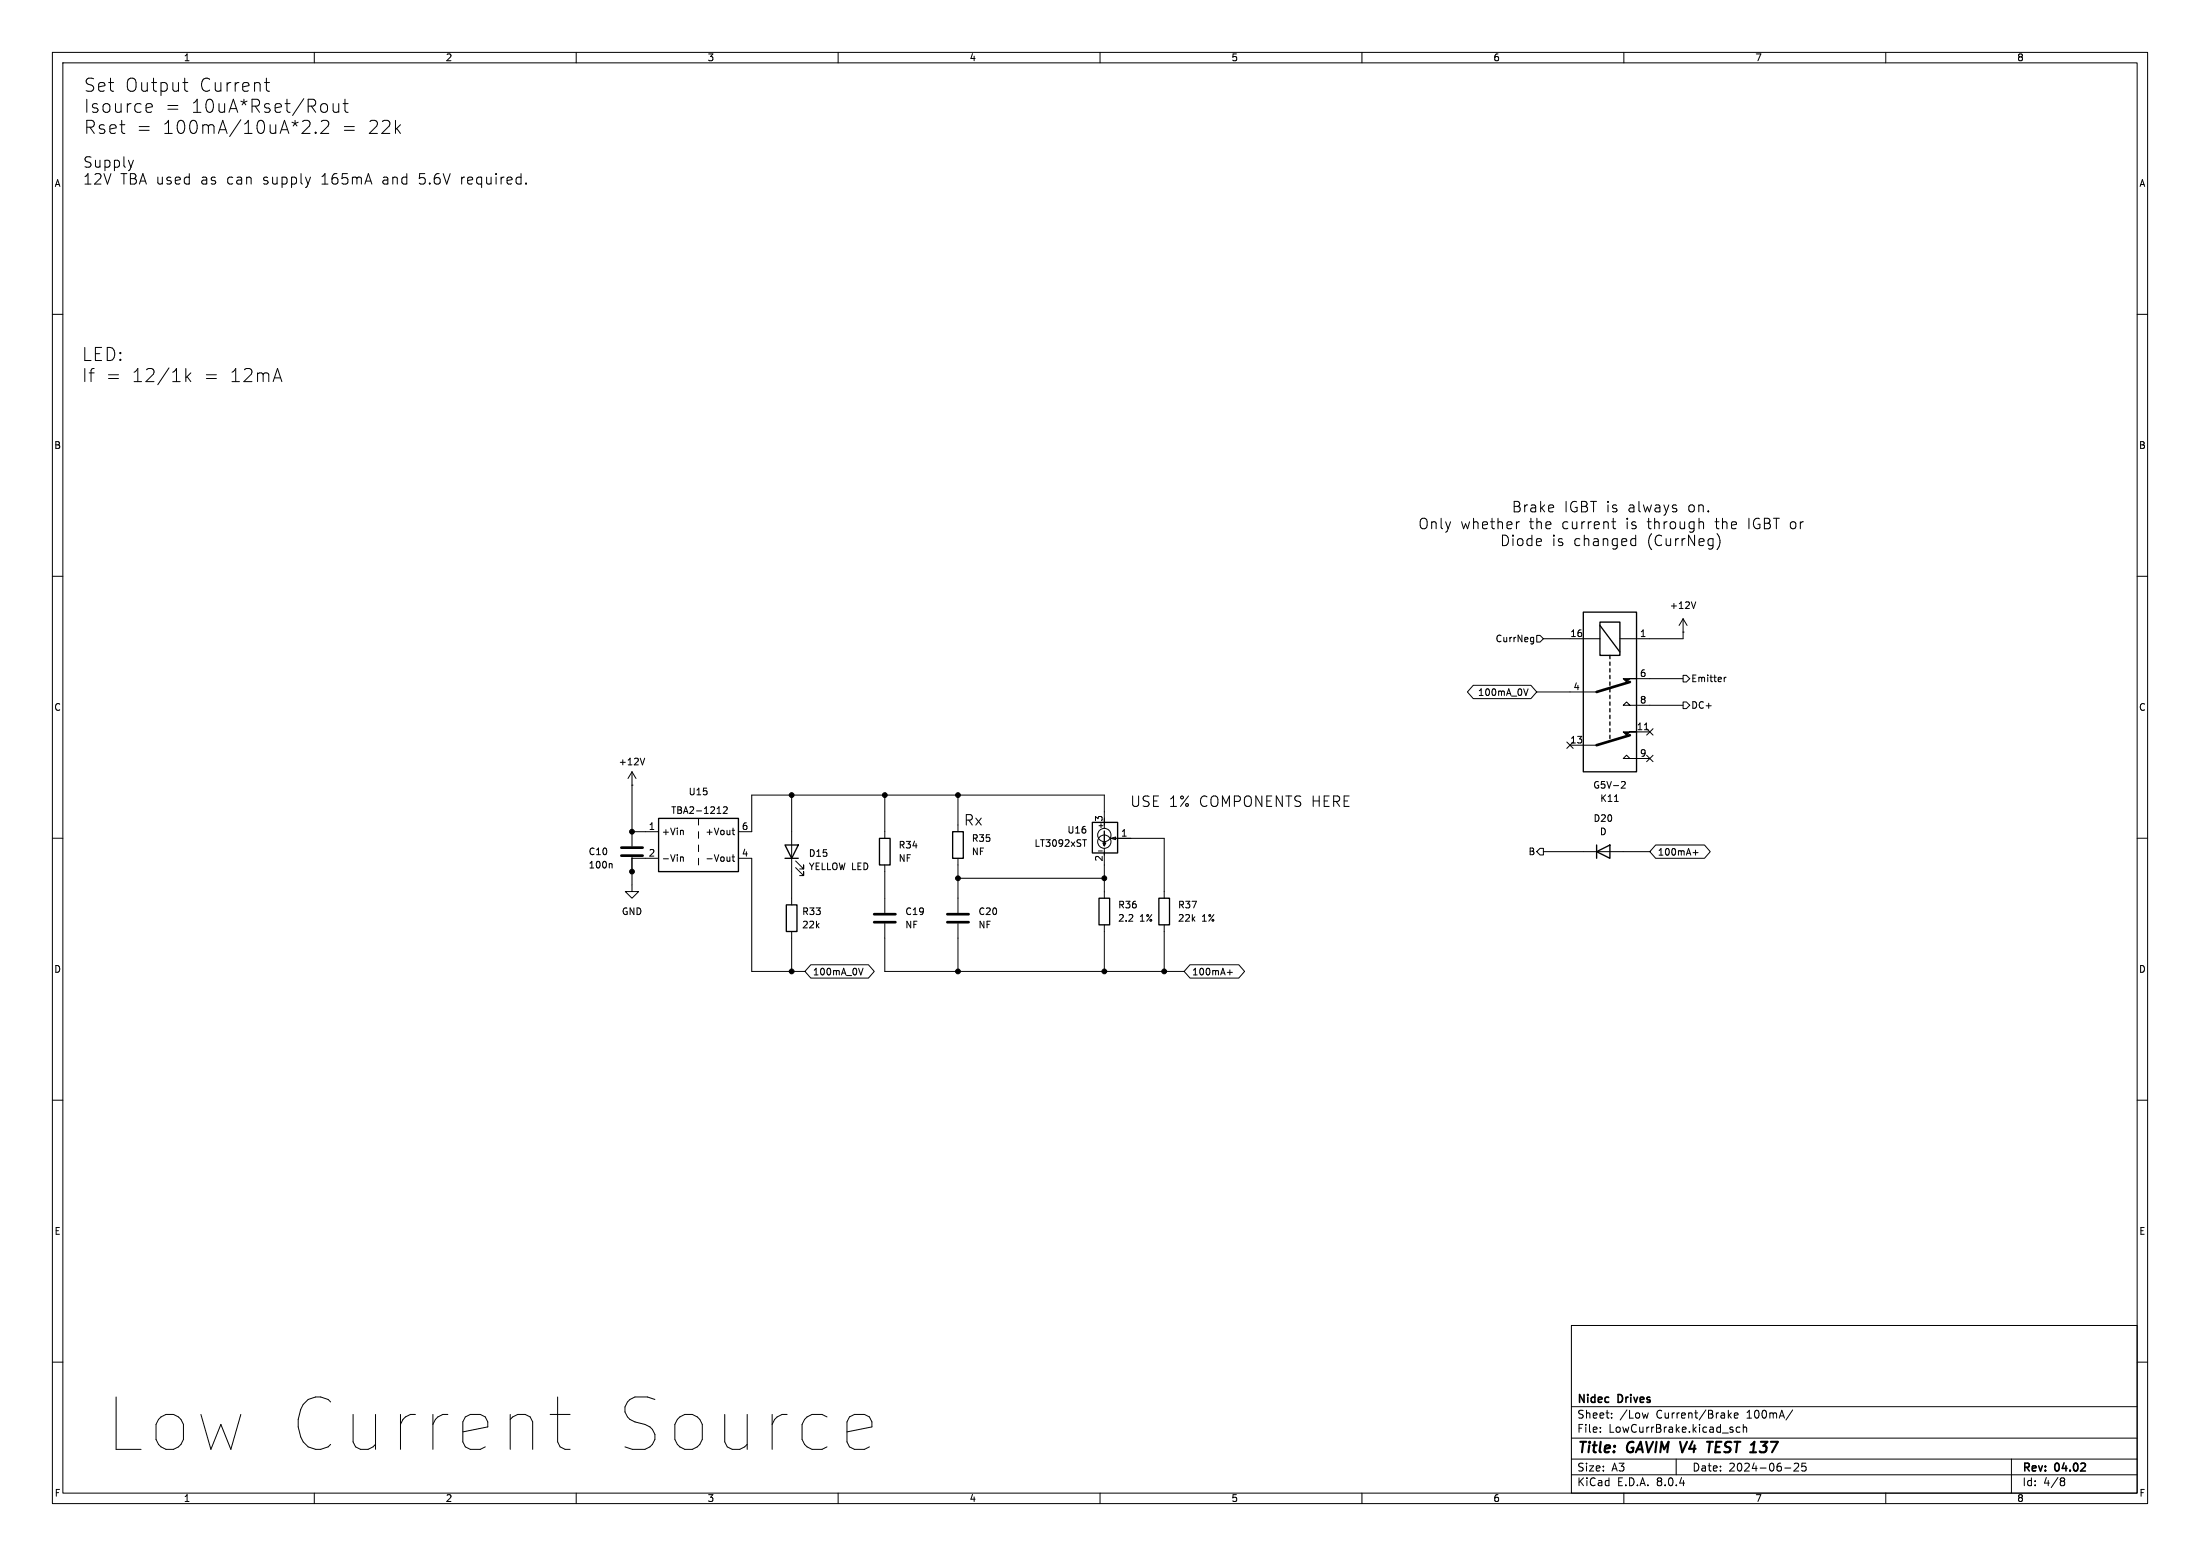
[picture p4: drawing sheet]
<svg xmlns="http://www.w3.org/2000/svg" width="420mm" height="297mm" viewBox="0 0 420 297" stroke-linecap="round" stroke-linejoin="round" font-family="sans-serif">
<g fill="none" stroke="#000" stroke-width=".19">
<path d="M10 10h400v277h-400zM12 12h396v273h-396zM28.2 19.8l.8 .1 .1 .5-1.2 .2M34.9 15.8h1M35.3 17.1l.1 .2 .5 .1M50.5 15.8h1M50.9 14.9v2.2l.1 .2 .5 .1M60 10v2M62.3 19.9l.2 .4v.7l-.2 .3M63.6 19.8v1.3l.1 .2a.68 .68 0 0 0 1-.1M64.7 19.8v1.6M65.5 19.8h1"/>
<path d="M65.9 18.9v2.2l.1 .2 .5 .1M110 10v2M160 10v2M210 10v2M260 10v2M310 10v2M360 10v2M25.5 30.6l-.5 1.3M29 21.3l-.8 .1M58.7 23a.68 .68 0 0 1 .4 1l-1.5 1.5h1.6M59.3 33.8l-.5 1.3M60.3 25.2l.1 .2-.1 .1"/>
<path d="M60.3 25.2l-.2 .2 .2 .1M60.3 25.2v.3M61.7 23l-.4 .2M62.3 23a.68 .68 0 0 1 .3 1l-1.4 1.5h1.6M100.4 34.9v.2M10 60h2M408 60h2M35.5 70.3v2.5M35.7 71.9l.7 .9M36.4 71.2l-.9 .9M53 70.3l.8 2.5M290.1 99.6l-.5 .2"/>
<path d="M307.7 99.6h.7M308 98.9v1.7l.1 .2 .3 .1M324.6 99.6h.3l.3 .3v1M10 110h2M311.7 102.8l.6 .1M312.3 102.1v2M312.3 104.1h-.6M321.3 118.1l-.8 1.3M321.3 118.1v3.8h-12.1M321.3 118.1l.8 1.3M323.7 114.9l-.4 1.2M327.9 102a2.32 2.32 0 0 1-.1 2.9"/>
<path d="M408 110h2M281.2 130.8h11.1l1.1 1.3-1.1 1.3h-11.1l-1.1-1.3zM291.7 131.5l-.4 1.3M292.4 121.7h.4M292.8 121.7v1l-.3 .2M292.8 122.4l-.4 .1M293.4 121.3h.6l.6 .6-.6 .7h-.6zM293.4 132.1h11.4M294.6 121.9h10.8M311.1 134.6l-.6-.6-.6 .6h11.4M312.4 139.7h2.6M312.4 129.5h8.9"/>
<path d="M313.9 139.3h.8M314.4 139.1l1.2 1.2M315.6 139.1l-1.2 1.2M321.3 120.7h.1M321.3 128.9h.6l.7 .6-.7 .7h-.6zM321.3 134h.6l.7 .6-.7 .7h-.6zM329.2 129.3v.8M329.5 129.3l-.3 .2M10 160h2M120.6 149.9h.1M120.6 158.8h5.1M120.6 147.3l-.7 1.3"/>
<path d="M120.6 147.3v14.2M120.6 147.3l.8 1.3M123.1 144.7l-.5 1.3M130.3 158.5l.2 .2v.6M133.3 156.2v1.3M133.3 158.8v1.2M136.9 155.3h.7M138.1 154.1l.5-.1 .2 .4-.8 .9h.8M139.8 158.5h.4M139.9 158.1v1l.3 .2M151.1 151.8v20.9M168.9 151.8v8.2"/>
<path d="M182.9 151.8v7M209.8 157.6h.8M210.2 157.2v.8M210.8 158.1v-6.3h-67.3v7h-2.5M299.1 141.6l1.2 1.2M299.7 142.2h5.1M300.3 141.6l-1.2 1.2M308.2 153h.7M309.6 149.2h.4l.3 .3-.8 .9h.8M311.1 144.8l-.6-.7-.6 .7h5.1M314.4 144.2l1.2 1.2M315.6 144.2l-1.2 1.2"/>
<path d="M408 160h2M116.7 164.8l.2 .2v.7M120.6 163.6v6.6h1.3l-1.3 1.3-1.2-1.3h1.2M120.6 163.8h5.1M129.9 163.7l.2-.1h.3l.1 .8M129.9 163.6v.8M133.3 161.3v1.3M133.3 163.8v1.3M139.8 163.6h.4M139.9 163.1v1.1l.3 .2M141 163.8h2.5v21.6h10.2M151.1 177.8v7.6"/>
<path d="M151.9 165.6l1.5 1.5v-.7v.7h-.7M151.9 164.3l1.5 1.6v-.8v.8h-.7M168.9 165.1v9.1M168.9 176.3v9.1h57.2M182.9 163.8v10.4M182.9 176.3v9.1M182.9 167.6h27.9M206.7 160.3h.7M209.7 162.4h.7M210.8 161.9v9.6M210.8 176.5v8.9M212.1 160l.9-.2v.5z"/>
<path d="M212.1 160h10.1v11.5M222.2 176.5v8.9M294 161.9h.6v1.3h-.6l-.6-.6zM294.6 162.6h20.4M316.1 161.3h9.3l1.1 1.3-1.1 1.2h-9.3l-1.1-1.2zM323.2 162.7h1M323.7 162.3v.9M154.8 184.1h11l1.1 1.3-1.1 1.3h-11l-1.1-1.3zM164.8 184.8l-.5 1.3M227.2 184.1h9.3l1.1 1.3-1.1 1.3h-9.3l-1.1-1.3zM234.3 185.6h1M234.8 185.1v1"/>
<path d="M10 210h2M408 210h2M10 260h2M300 253h108v32h-108zM408 260h2M105 270h3.8M106.5 266.6v8.6l.4 1 1 .4h.9M162.2 270.5l.9-.5h1.9l1 .5 .5 .9v1l-4.8 .9M162.2 276.2l.9 .4h1.9l1-.4M300 278.5h108M300 274.5h108M300 268.5h108"/>
<path d="M305.5 273.2v.2M305.5 272.5v.1M307.7 270.5v.2M307.7 269.8v.1M314.7 269.7l-.3 1-.3-.7M320 278.5v3M329.9 269.2v1.5M330.1 270.1l.4 .6M330.5 269.7l-.6 .6M331.1 270.2l.7-.2-.1-.2-.4-.1-.2 .2 .1 .7h.5M332.2 272.5l-.5-.1-.3 .3 .2 .6h.6M332.8 272.5l.2-.1 .4 .1v.9"/>
<path d="M332.8 271.9v1.5M342.2 269.1l-1.3 1.9M342.5 279.4l.6-.1 .2 .1 .1 .3-1 1.1h1M344.7 279.3h-.7l-.1 .7 .3-.1h.5l.1 .2-.1 .5-.2 .2-.6-.2M384 278.5v6.5M60 285v2M110 285v2M160 285v2M210 285v2M260 285v2M300 281.5h108M310 285v2"/>
<path d="M340.7 280.2h1.2M360 285v2M393.6 282.1h.3l.3 .3-.3 .3M393.6 282.7h.3M393.9 282.7l.2 .2 .1 .4-.3 .3h-.3"/>
<circle cx="210.8" cy="159.4" r="1.27"/>
<circle cx="210.8" cy="160.7" r="1.27"/>
</g>
<path d="M325.9 275.2h1.1M326.4 275.2l-.2 2" fill="none" stroke="#000" stroke-width=".4"/>
<g fill="none" stroke="#000" stroke-width=".25">
<path d="M302.3 116.8h10.1v30.5h-10.1zM305.4 118.7h3.8v6.4h-3.8zM305.4 119.4l3.8 5.1M307.3 125.1v.6M307.3 126.4v.6M307.3 127.6v.7M307.3 128.9v.6M307.3 130.2v.6M307.3 131.4v.7M307.3 132.7v.7M307.3 134v.6M307.3 135.3v.6"/>
<path d="M307.3 136.5v.7M307.3 137.8v.6M307.3 139.1v.6M125.7 156.2h15.3v10.2h-15.3zM181.9 158.8h2v5h-2zM208.5 157h4.9v5.8h-4.9zM210.8 158.6v2.8M307.3 140.3v.7M149.9 161.3h2.5l-1.3 2.5zM149.9 163.8h2.5M150.1 172.7h2v5.1h-2zM167.9 160h2v5.1h-2z"/>
<path d="M209.8 171.5h2v5h-2zM210.6 160.9h.5l-.3 .5zM221.2 171.5h2.1v5h-2.1zM304.8 162.6l2.5-1.3v2.5zM304.8 161.3v2.5"/>
</g>
<path d="M311.1 130.2l-6.3 1.9M311.1 140.3l-6.3 1.9M118.6 163.3h4.1M118.6 161.8h4.1M166.9 176h4M166.9 174.5h4M180.8 176h4.1M180.8 174.5h4.1" fill="none" stroke="#000" stroke-width=".51"/>
<g fill="#000" stroke="#000" stroke-width=".19">
<path d="M309.9 129.5h2.5h-1.3l-.6 .7zM309.9 139.7h2.5h-1.3l-.6 .6z"/>
<circle cx="120.6" cy="158.8" r=".46"/>
<circle cx="151.1" cy="151.8" r=".46"/>
<circle cx="168.9" cy="151.8" r=".46"/>
<circle cx="182.9" cy="151.8" r=".46"/>
<circle cx="120.6" cy="166.4" r=".46"/>
<circle cx="182.9" cy="167.6" r=".46"/>
<circle cx="210.8" cy="167.6" r=".46"/>
<circle cx="151.1" cy="185.4" r=".46"/>
<circle cx="182.9" cy="185.4" r=".46"/>
<circle cx="210.8" cy="185.4" r=".46"/>
<circle cx="222.2" cy="185.4" r=".46"/>
</g>
<g font-size="13.9">
<text x="19.7" y="277.9">Low Current</text>
<text x="114.2" y="277.9">Source</text>
</g>
<g font-size="3.5">
<text x="15.9" y="17.7">Set</text>
<text x="23.7" y="17.7">Output</text>
<text x="37.8" y="17.7">Current</text>
<text x="15.9" y="21.8">Isource</text>
<text x="31.3" y="21.8">=</text>
<text x="36.3" y="21.8">10uA*Rset/Rout</text>
<text x="15.9" y="25.8">Rset</text>
<text x="25.8" y="25.8">=</text>
<text x="30.8" y="25.8">100mA/10uA*2.2</text>
<text x="64.9" y="25.8">=</text>
<text x="69.9" y="25.8">22k</text>
<text x="15.5" y="69.1">LED:</text>
<text x="15.5" y="73.2">If</text>
<text x="20" y="73.2">=</text>
<text x="24.9" y="73.2">12/1k</text>
<text x="38.6" y="73.2">=</text>
<text x="43.5" y="73.2">12mA</text>
</g>
<g font-size="2.8">
<text x="15.7" y="32.2">Supply</text>
<text x="15.7" y="35.4">12V</text>
<text x="22.9" y="35.4">TBA used</text>
<text x="38.2" y="35.4">as</text>
<text x="43.2" y="35.4">can</text>
<text x="50.1" y="35.4">supply</text>
<text x="61.3" y="35.4">165mA</text>
<text x="73" y="35.4">and</text>
<text x="80" y="35.4">5.6V</text>
<text x="88.1" y="35.4">required.</text>
<text x="270.7" y="101.2">Only</text>
<text x="278.8" y="101.2">whether</text>
<text x="288.6" y="98">Brake</text>
<text x="291.9" y="101.2">the</text>
<text x="298.1" y="101.2">current</text>
<text x="298.5" y="98">IGBT is</text>
<text x="310.4" y="101.2">is</text>
<text x="310.7" y="98">always</text>
<text x="314.5" y="101.2">through</text>
<text x="322.2" y="98">on.</text>
<text x="327.5" y="101.2">the</text>
<text x="333.8" y="101.2">IGBT or</text>
<text x="286.3" y="104.4">Diode</text>
<text x="296.2" y="104.4">is</text>
<text x="300.3" y="104.4">changed</text>
<text x="314.4" y="104.4">(CurrNeg)</text>
<text x="215.6" y="154.2">USE 1% COMPONENTS HERE</text>
<text x="183.9" y="157.7">Rx</text>
<text x="301" y="277.9">Title:</text>
<text x="310.6" y="277.9">GAVIM V4</text>
<text x="327.6" y="277.9">TEST 137</text>
</g>
<g font-size="2.1">
<text x="301" y="268.2">Nidec</text>
<text x="308.9" y="268.2">Drives</text>
<text x="301" y="273.7">File:</text>
<text x="301" y="271">Sheet:</text>
<text x="307.1" y="273.7">LowCurrBrake.kicad_sch</text>
<text x="309.2" y="271">/Low</text>
<text x="316.2" y="271">Current/Brake</text>
<text x="333.6" y="271">100mA/</text>
<text x="301" y="281.1">Size:</text>
<text x="307.6" y="281.1">A3</text>
<text x="323" y="281.1">Date:</text>
<text x="330" y="281.1">2024-06-25</text>
<text x="386" y="281.3">Rev:</text>
<text x="392.4" y="281.3">04.02</text>
<text x="301" y="283.9">KiCad</text>
<text x="308.7" y="283.9">E.D.A.</text>
<text x="316.3" y="283.9">8.0.4</text>
<text x="386" y="283.9">Id:</text>
<text x="390.1" y="283.9">4/8</text>
</g>
<g font-size="1.8">
<text x="35" y="11.9">1</text>
<text x="85" y="11.9">2</text>
<text x="135" y="11.9">3</text>
<text x="185" y="11.9">4</text>
<text x="235" y="11.9">5</text>
<text x="285" y="11.9">6</text>
<text x="335" y="11.9">7</text>
<text x="385" y="11.9">8</text>
<text x="10.3" y="35.9">A</text>
<text x="408.3" y="35.9">A</text>
<text x="10.3" y="85.9">B</text>
<text x="408.2" y="85.9">B</text>
<text x="318.7" y="116.4">+12V</text>
<text x="285.4" y="122.8">CurrNeg</text>
<text x="299.7" y="121.7">16</text>
<text x="313" y="121.7">1</text>
<text x="300.3" y="131.8">4</text>
<text x="313" y="129.3">6</text>
<text x="322.8" y="130.4">Emitter</text>
<text x="10.3" y="135.9">C</text>
<text x="282.1" y="133">100mA_0V</text>
<text x="313" y="134.4">8</text>
<text x="322.8" y="135.5">DC+</text>
<text x="408.2" y="135.9">C</text>
<text x="299.7" y="142">13</text>
<text x="312.4" y="139.4">11</text>
<text x="118" y="146.3">+12V</text>
<text x="313" y="144.5">9</text>
<text x="128" y="155.5">TBA2-1212</text>
<text x="131.4" y="152">U15</text>
<text x="304.1" y="150.7">G5V-2</text>
<text x="305.4" y="153.3">K11</text>
<text x="123.8" y="158.5">1</text>
<text x="126.2" y="159.6">+Vin</text>
<text x="134.6" y="159.6">+Vout</text>
<text x="141.5" y="158.5">6</text>
<text x="185.4" y="160.9">R35</text>
<text x="197.4" y="161.8">LT3092xST</text>
<text x="203.7" y="159.3">U16</text>
<text x="210.6" y="156.9" transform="rotate(-90 210.6 156.9)">3</text>
<text x="213.9" y="159.8">1</text>
<text x="304.1" y="157.1">D20</text>
<text x="305.3" y="159.6">D</text>
<text x="112.3" y="166">100n</text>
<text x="112.3" y="163.4">C10</text>
<text x="123.8" y="163.6">2</text>
<text x="126.2" y="164.7">-Vin</text>
<text x="134.6" y="164.7">-Vout</text>
<text x="141.5" y="163.6">4</text>
<text x="154.3" y="163.7">D15</text>
<text x="154.3" y="166.3">YELLOW LED</text>
<text x="171.5" y="164.7">NF</text>
<text x="171.5" y="162.2">R34</text>
<text x="185.4" y="163.4">NF</text>
<text x="210.6" y="164.5" transform="rotate(-90 210.6 164.5)">2</text>
<text x="291.7" y="163.4">B</text>
<text x="316.4" y="163.5">100mA+</text>
<text x="213.4" y="173.6">R36</text>
<text x="224.8" y="173.6">R37</text>
<text x="118.6" y="174.9">GND</text>
<text x="153" y="177.4">22k</text>
<text x="153" y="174.9">R33</text>
<text x="172.7" y="177.4">NF</text>
<text x="172.7" y="174.9">C19</text>
<text x="186.7" y="177.4">NF</text>
<text x="186.7" y="174.9">C20</text>
<text x="213.4" y="176.1">2.2</text>
<text x="217.6" y="176.1">1%</text>
<text x="224.8" y="176.1">22k</text>
<text x="229.4" y="176.1">1%</text>
<text x="10.3" y="185.9">D</text>
<text x="408.2" y="185.9">D</text>
<text x="155.1" y="186.4">100mA_0V</text>
<text x="227.5" y="186.4">100mA+</text>
<text x="10.3" y="235.9">E</text>
<text x="408.3" y="235.9">E</text>
<text x="10.3" y="285.9">F</text>
<text x="35" y="286.9">1</text>
<text x="85" y="286.9">2</text>
<text x="135" y="286.9">3</text>
<text x="185" y="286.9">4</text>
<text x="235" y="286.9">5</text>
<text x="285" y="286.9">6</text>
<text x="335" y="286.9">7</text>
<text x="385" y="286.9">8</text>
<text x="408.3" y="285.9">F</text>
</g>
</svg>
